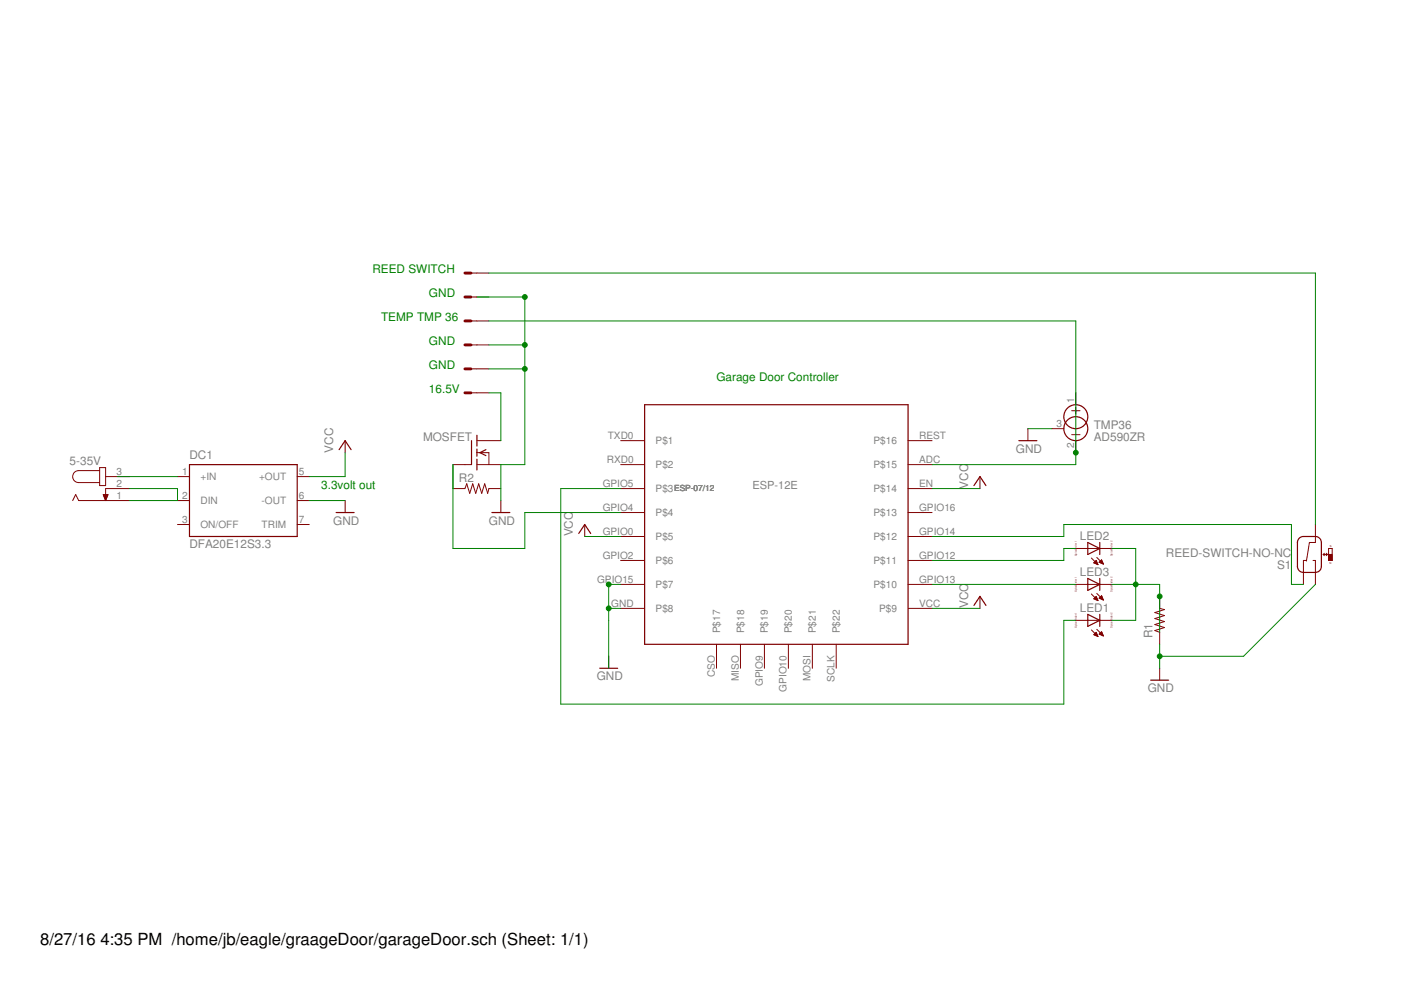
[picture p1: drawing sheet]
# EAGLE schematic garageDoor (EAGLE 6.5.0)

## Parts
5-35V  JACK-PLUG1  [SPC4078]
DC1  DFA20E12S3.3  [DFA20]
LED1  LED_ELD260  [LED_LD260]
LED2  LED_ELD260  [LED_LD260]
LED3  LED_ELD260  [LED_LD260]
MOSFET  BUZ10  [TO220]
R1  R-US_0204/2V  [0204V]
R2  R-US_0204/2V  [0204V]
S1  REED-SWITCH-NO-NC  [MK6-8-C]
SV1  16.5  MT6-6Y  [MT6-6Y]
SV2  16.5  MT6-6Y  [MT6-6Y]
TMP36  AD590ZR  [TO92]
U$1  ESP-07/12_ESP-12E  [ESP-07/12]

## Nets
GND: MOSFET.3(S) R1.1 S1.NO SV1.4 SV1.5 TMP36.3(CAN)
N$1: LED3.A U$1.GPIO13
N$2: LED2.A U$1.GPIO12
N$3: S1.NC U$1.GPIO14
N$4: LED1.K(C) LED2.K(C) LED3.K(C) R1.2
N$5: U$1.GND U$1.GPIO15
N$6: MOSFET.2(D) SV1.6
N$7: LED1.A U$1.GPIO5
N$8: MOSFET.1(G) R2.1 U$1.GPIO4
N$9: SV1.3 TMP36.1(+) TMP36.2(-) U$1.ADC
N$10: S1.COM SV2.1
N$11: DC1.1(+IN)
N$12: 5-35V.1 5-35V.2 DC1.2(DIN)
VCC: DC1.5(+OUT) U$1.EN U$1.GPIO0 U$1.VCC
Unconnected: 5-35V.3 DC1.3(ON/OFF) DC1.6(-OUT) DC1.7(TRIM) R2.2 SV1.1 SV1.2 SV2.2 SV2.3 SV2.4 SV2.5 SV2.6 U$1.CSO U$1.GPIO2 U$1.GPIO9 U$1.GPIO10 U$1.GPIO16 U$1.MISO U$1.MOSI U$1.REST U$1.RXD0 U$1.SCLK U$1.TXD0

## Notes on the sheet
- REED SWITCH
- GND
- TEMP TMP 36
- GND
- GND
- Garage Door Controller
- 16.5V
- 3.3volt out
